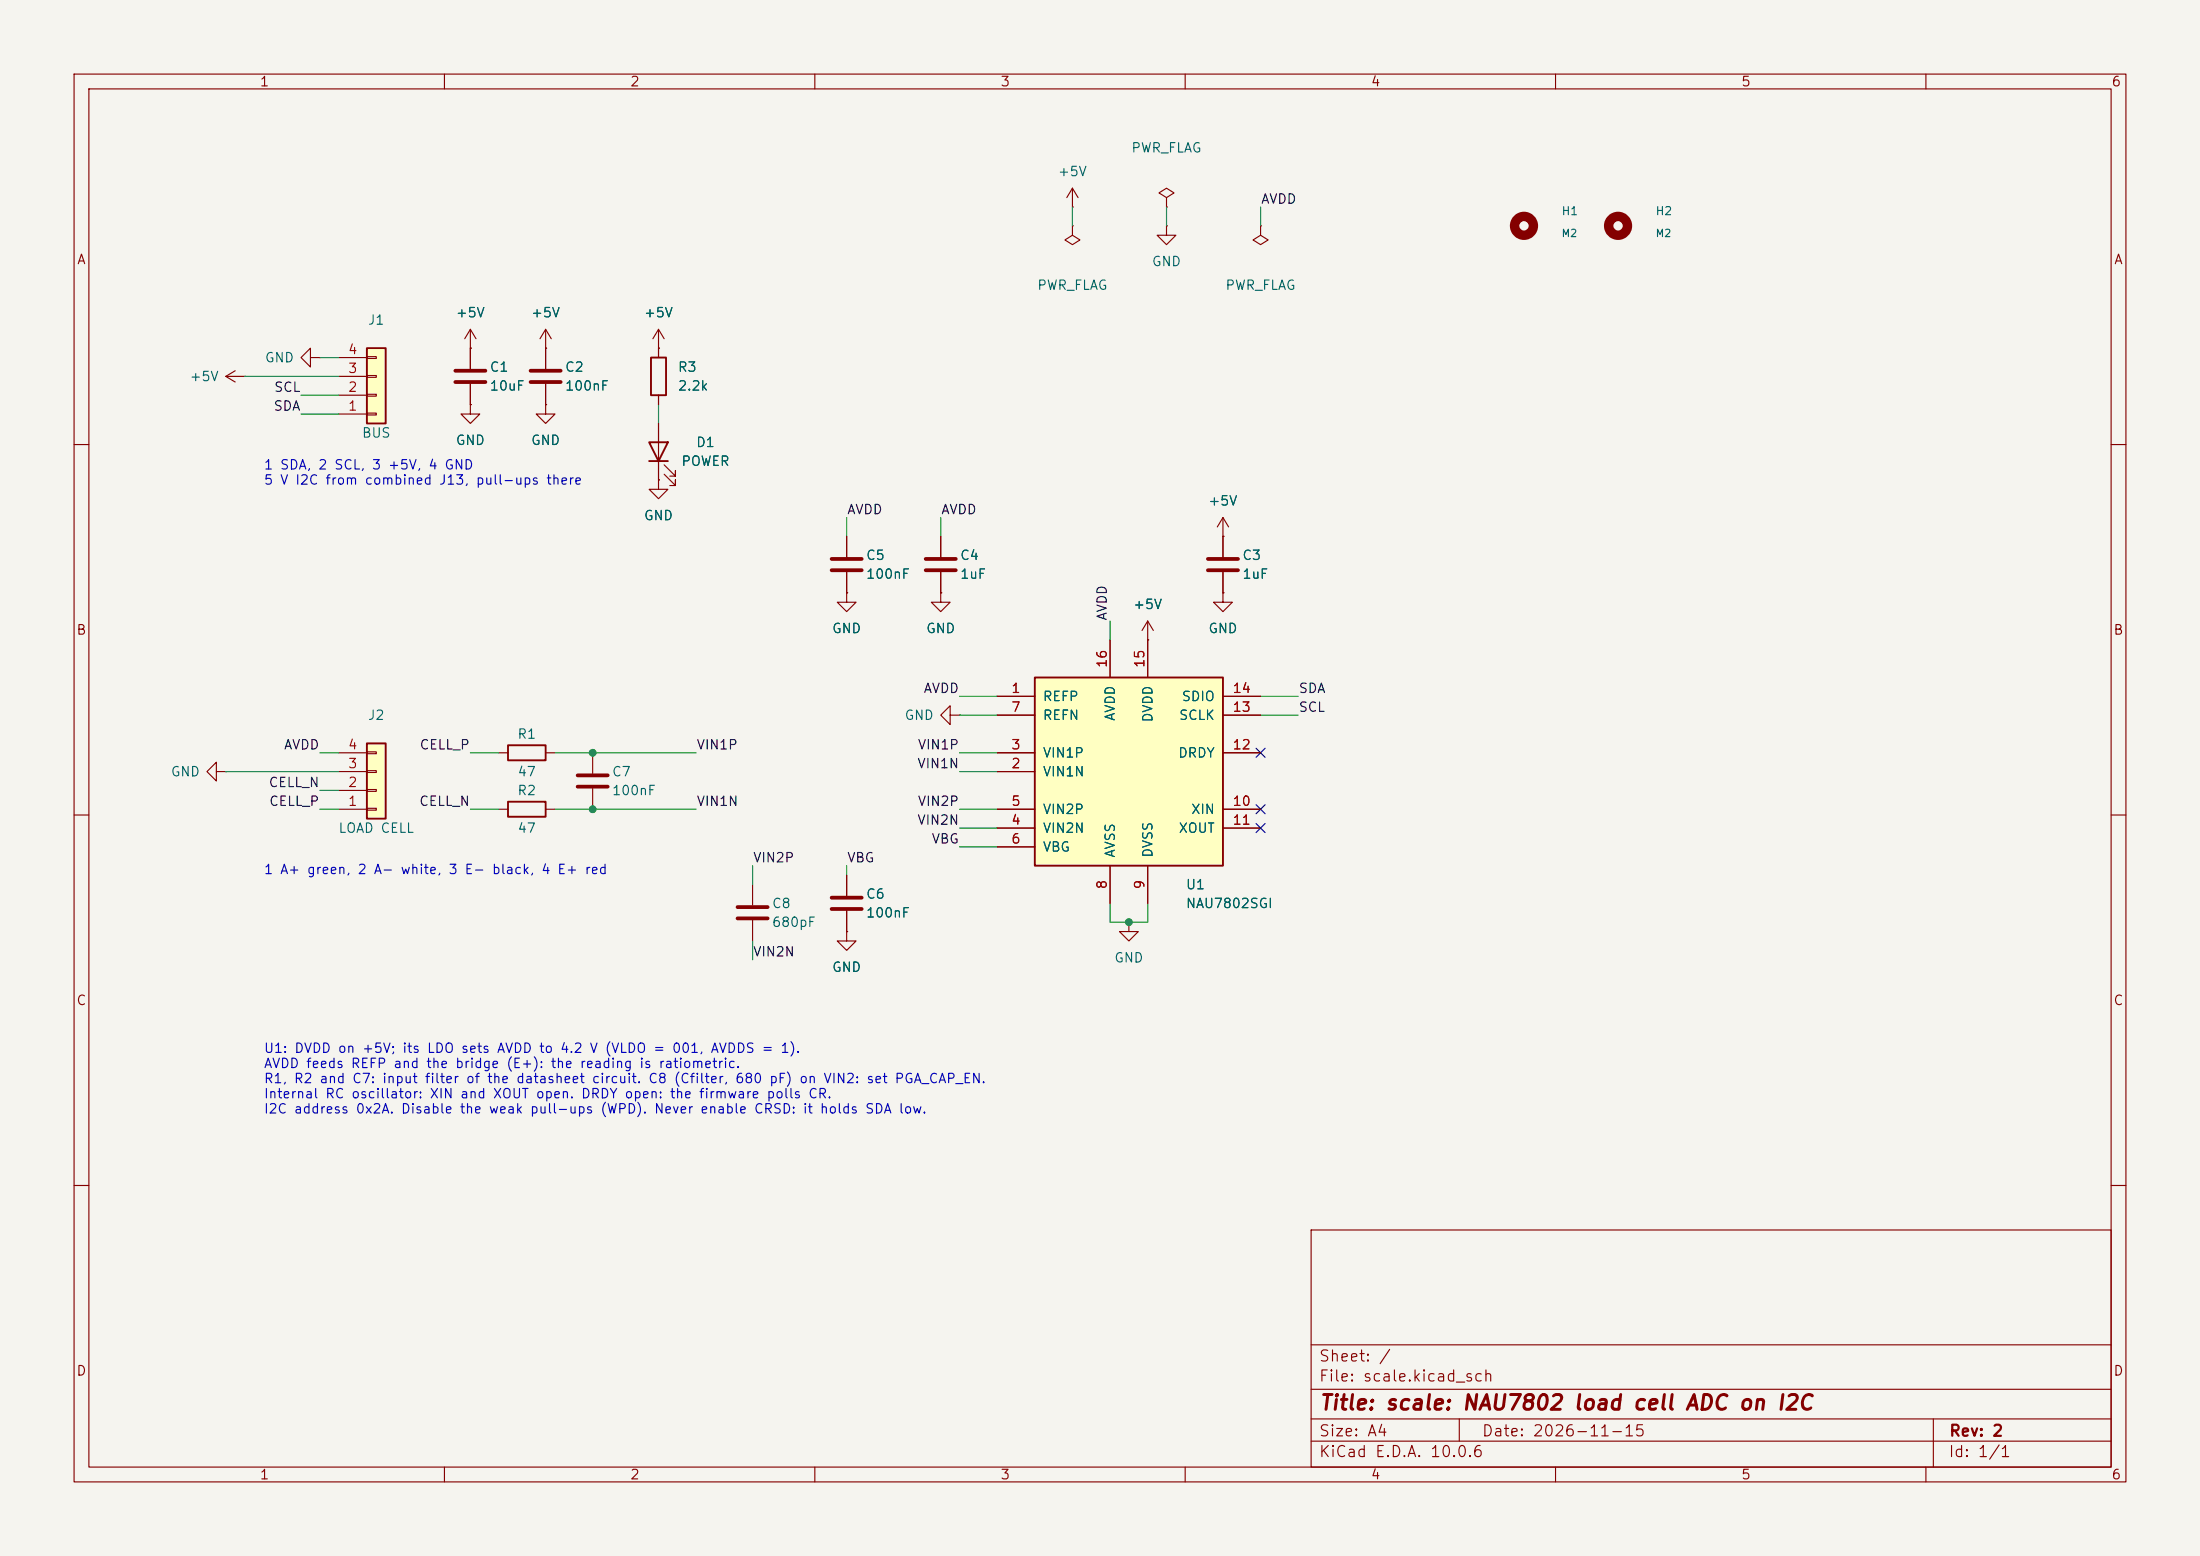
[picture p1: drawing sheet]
<svg xmlns="http://www.w3.org/2000/svg" width="297mm" height="210mm" viewBox="0 0 297 210" stroke-linecap="round" stroke-linejoin="round" font-family="sans-serif">
<path d="M0 0h297v210h-297z" fill="#f5f4ef" stroke="#f5f4ef" stroke-width=".14"/>
<g fill="none" stroke="#840000" stroke-width=".15">
<path d="M10 10h277v190h-277zM12 12h273v186h-273zM60 10v2M110 10v2M160 10v2M210 10v2M260 10v2M144.8 30.5v1.3l1 .6-1 .6-1-.6 1-.6M144.8 30.5h.1M41.9 48.3v-1.3l-1.3 1.3 1.3 1.2v-1.2h1.3M43.2 48.3h.1M63.5 54.6v1.3h1.3l-1.3 1.3-1.3-1.3h1.3"/>
<path d="M63.5 54.6h.1M63.5 47h.1M63.5 44.5v5.3M63.5 51.8v2.8M63.5 44.5l-.8 1.2M63.5 44.5l.8 1.2M73.7 47h.1M73.7 54.6v1.3h1.2l-1.2 1.3-1.3-1.3h1.3M73.7 54.6h.1M73.7 44.5l-.8 1.2M73.7 44.5l.7 1.2M73.7 44.5v2.5"/>
<path d="M88.9 47h.1M88.9 44.5l-.8 1.2M88.9 44.5l.8 1.2M88.9 44.5v3.8M88.9 53.3v1.3M88.9 57.2v7.6M10 60h2M88.9 64.8v1.2h1.3l-1.3 1.3-1.3-1.3h1.3M88.9 64.8h.1M89.7 64l1.5 1.5v-.7v.7h-.8M89.7 62.7l1.5 1.6v-.8v.8h-.8M114.3 72.4v2.8"/>
<path d="M114.3 77.2v2.8M285 60h2M114.3 80v1.3h1.3l-1.3 1.3-1.3-1.3h1.3M114.3 80h.1M10 110h2M29.2 104.1v-1.2l-1.3 1.2 1.3 1.3v-1.3h1.3M30.5 104.1h.1M67.3 109.2h1.3M73.7 109.2h1.2M285 110h2M10 160h2M177 166h108v32h-108z"/>
<path d="M285 160h2M60 198v2M110 198v2M160 198v2M177 194.5h108M177 191.5h108M177 187.5h108M177 181.5h108M197 191.5v3M210 198v2M260 198v2M261 191.5v6.5"/>
</g>
<path d="M87.6 59.7h2.6l-1.3 2.5zM87.9 48.3h2v5h-2zM87.6 62.2h2.6M68.6 108.2h5.1v2h-5.1z" fill="none" stroke="#840000" stroke-width=".25"/>
<path d="M61.5 50h4M61.5 51.6h4M112.3 75.4h4M112.3 77h4" fill="none" stroke="#840000" stroke-width=".51"/>
<path d="M49.5 47h2.6v10.2h-2.6z" fill="#ffffc2"/>
<path d="M49.5 47h2.6v10.2h-2.6zM68.6 100.6h5.1v2h-5.1z" fill="none" stroke="#840000" stroke-width=".25"/>
<g fill="none" stroke="#840000" stroke-width=".15">
<path d="M30.5 50.8h2.5M30.5 50.8l1.2 .8M31.7 50l-1.2 .8M33 50.8h.1M45.7 55.9h3.8M45.7 53.3h3.8M45.7 50.8h3.8M45.7 48.3h3.8M49.5 55.8h1.3v.2h-1.3zM49.5 53.2h1.3v.3h-1.3zM49.5 50.7h1.3v.2h-1.3zM49.5 48.1h1.3v.3h-1.3z"/>
<path d="M128.3 96.5v-1.2l-1.3 1.2 1.3 1.3v-1.3h1.2M129.5 96.5h.1M67.3 101.6h1.3M73.7 101.6h1.2M80 101.6v2.8M80 106.4v2.8M101.6 119.4v2.8M114.3 118.1v2.8M101.6 124.2v2.8M114.3 125.7v1.3h1.3l-1.3 1.3-1.3-1.3h1.3M114.3 125.7h.1M114.3 122.9v2.8"/>
<path d="M152.4 124.5v1.2h1.3l-1.3 1.3-1.3-1.3h1.3M152.4 124.5h.1"/>
</g>
<path d="M78 104.6h4M78 106.2h4M99.6 122.4h4M99.6 124h4M112.3 121.2h4M112.3 122.7h4" fill="none" stroke="#840000" stroke-width=".51"/>
<path d="M139.7 91.4h25.4v25.4h-25.4z" fill="#ffffc2"/>
<path d="M139.7 91.4h25.4v25.4h-25.4z" fill="none" stroke="#840000" stroke-width=".25"/>
<g fill="none" stroke="#840000" stroke-width=".15">
<path d="M134.6 94h5.1M134.6 96.5h5.1M149.9 86.4v5M154.9 86.4v5M165.1 94h5.1M165.1 96.5h5.1M134.6 104.1h5.1M134.6 101.6h5.1M134.6 111.8h5.1M134.6 109.2h5.1M134.6 114.3h5.1M149.9 116.8v5.1"/>
<path d="M154.9 116.8v5.1M165.1 101.6h5.1M165.1 111.8h5.1M165.1 109.2h5.1"/>
</g>
<path d="M49.5 100.3h2.6v10.2h-2.6z" fill="#ffffc2"/>
<path d="M49.5 100.3h2.6v10.2h-2.6z" fill="none" stroke="#840000" stroke-width=".25"/>
<g fill="none" stroke="#840000" stroke-width=".15">
<path d="M144.8 27.9h.1M144.8 25.4l-.8 1.3M144.8 25.4l.7 1.3M144.8 25.4v2.5M157.5 30.5v1.3h1.2l-1.2 1.2-1.3-1.2h1.3M157.5 30.5h.1M157.5 26.7l1-.7-1-.6-1 .6 1 .7v1.2M157.5 27.9h.1M170.2 30.5v1.3l1 .6-1 .6-1-.6 1-.6M170.2 30.5h.1M63.5 47h.1M63.5 54.6h.1"/>
<path d="M63.5 47v2.8M63.5 51.8v2.8M73.7 54.6h.1M73.7 47h.1M73.7 47v2.8M73.7 51.8v2.8M88.9 47h.1M88.9 47v1.3M88.9 53.3v1.3M88.9 57.2v2.5M88.9 64.8h.1M88.9 62.2v2.6"/>
<path d="M114.3 72.4v2.8M114.3 77.2v2.8M127 72.4v2.8M127 77.2v2.8M165.1 72.4h.1M165.1 69.9v5.3M165.1 77.2v2.8M165.1 69.9l-.8 1.2M165.1 69.9l.8 1.2M114.3 80h.1M127 80v1.3h1.3l-1.3 1.3-1.3-1.3h1.3M127 80h.1"/>
<path d="M134.6 94h5.1M134.6 96.5h5.1M149.9 86.4v5M154.9 86.4h.1M154.9 83.8l-.7 1.3M154.9 83.8l.8 1.3M154.9 83.8v7.6M165.1 80v1.3h1.3l-1.3 1.3-1.3-1.3h1.3M165.1 80h.1M165.1 94h5.1M165.1 96.5h5.1M45.7 109.2h3.8"/>
<path d="M45.7 106.7h3.8M45.7 104.1h3.8M45.7 101.6h3.8M49.5 109.1h1.3v.2h-1.3zM49.5 106.6h1.3v.2h-1.3zM49.5 104h1.3v.3h-1.3zM49.5 101.5h1.3v.2h-1.3zM114.3 118.1v2.8M134.6 109.2h5.1M134.6 104.1h5.1M134.6 101.6h5.1M134.6 111.8h5.1"/>
<path d="M134.6 114.3h5.1M149.9 116.8v5.1M154.9 116.8v5.1M165.1 109.2h5.1M165.1 101.6h5.1M165.1 111.8h5.1M114.3 125.7h.1M114.3 122.9v2.8"/>
</g>
<path d="M71.6 50h4.1M71.6 51.6h4.1M125 75.4h4M125 77h4M163.1 75.4h4M163.1 77h4" fill="none" stroke="#840000" stroke-width=".51"/>
<g fill="none" stroke="#840000" stroke-width="1.3">
<circle cx="205.7" cy="30.5" r="1.27"/>
<circle cx="218.4" cy="30.5" r="1.27"/>
</g>
<g fill="none" stroke="#009600" stroke-width=".15">
<path d="M144.8 27.9v2.6M157.5 27.9v2.6M170.2 27.9v2.6M33 50.8h12.7M40.6 53.3h5.1M40.6 55.9h5.1M43.2 48.3h2.5M88.9 54.6v2.6M114.3 69.9v2.5M127 69.9v2.5M129.5 96.5h5.1M129.5 94h5.1"/>
<path d="M149.9 83.8v2.6M170.2 96.5h5.1M170.2 94h5.1M30.5 104.1h15.2M43.2 109.2h2.5M43.2 101.6h2.5M43.2 106.7h2.5M63.5 109.2h3.8M63.5 101.6h3.8M74.9 109.2h19.1M74.9 101.6h19.1M101.6 116.8v2.6"/>
<path d="M114.3 116.8v1.3M129.5 109.2h5.1M129.5 101.6h5.1M129.5 111.8h5.1M129.5 104.1h5.1M129.5 114.3h5.1M101.6 127v2.5M149.9 121.9v2.6h5v-2.6"/>
</g>
<path d="M169.6 108.6l1.2 1.2M169.6 101l1.2 1.2M169.6 111.2l1.2 1.2M170.8 108.6l-1.2 1.2M170.8 101l-1.2 1.2M170.8 111.2l-1.2 1.2" fill="none" stroke="#000084" stroke-width=".15"/>
<g fill="#009600" stroke="#009600" stroke-width=".14">
<circle cx="80" cy="109.2" r=".46"/>
<circle cx="80" cy="101.6" r=".46"/>
<circle cx="152.4" cy="124.5" r=".46"/>
</g>
<text font-size="2" fill="#840000" x="178" y="190.8">Title: scale: NAU7802 load cell ADC on I2C</text>
<g font-size="1.5" fill="#840000">
<text x="178" y="184.1">Sheet: /</text>
<text x="178" y="186.8">File: scale.kicad_sch</text>
<text x="178" y="197">KiCad E.D.A. 10.0.6</text>
<text x="178" y="194.2">Size: A4</text>
<text x="200" y="194.2">Date: 2026-11-15</text>
<text x="263" y="197">Id: 1/1</text>
<text x="263" y="194.2">Rev: 2</text>
</g>
<g font-size="1.3" fill="#840000">
<text x="35" y="12">1</text>
<text x="85" y="12">2</text>
<text x="135" y="12">3</text>
<text x="185" y="12">4</text>
<text x="235" y="12">5</text>
<text x="285" y="12">6</text>
<text x="10.3" y="36">A</text>
<text x="285.3" y="36">A</text>
<text x="10.2" y="86">B</text>
<text x="285.2" y="86">B</text>
<text x="10.2" y="136">C</text>
<text x="285.2" y="136">C</text>
<text x="10.2" y="186">D</text>
<text x="285.2" y="186">D</text>
<text x="35" y="200">1</text>
<text x="85" y="200">2</text>
<text x="135" y="200">3</text>
<text x="185" y="200">4</text>
<text x="235" y="200">5</text>
<text x="285" y="200">6</text>
</g>
<g font-size="1.3" fill="#006464">
<text x="152.6" y="20.9">PWR_FLAG</text>
<text x="142.7" y="24.1">+5V</text>
<text x="139.9" y="39.4">PWR_FLAG</text>
<text x="155.4" y="36.2">GND</text>
<text x="165.3" y="39.4">PWR_FLAG</text>
<text x="49.6" y="44.1">J1</text>
<text x="61.4" y="43.2">+5V</text>
<text x="71.6" y="43.2">+5V</text>
<text x="86.8" y="43.2">+5V</text>
<text x="25.5" y="51.8">+5V</text>
<text x="35.7" y="49.2">GND</text>
<text x="66" y="50.5">C1</text>
<text x="66" y="53">10uF</text>
<text x="76.2" y="50.5">C2</text>
<text x="76.2" y="53">100nF</text>
<text x="91.4" y="50.5">R3</text>
<text x="91.4" y="53">2.2k</text>
<text x="48.8" y="59.4">BUS</text>
<text x="61.4" y="60.4">GND</text>
<text x="71.6" y="60.4">GND</text>
<text x="91.9" y="63.2">POWER</text>
<text x="93.9" y="60.7">D1</text>
<text x="86.8" y="70.5">GND</text>
<text x="163" y="68.6">+5V</text>
<text x="116.8" y="75.9">C5</text>
<text x="129.5" y="75.9">C4</text>
<text x="167.6" y="75.9">C3</text>
<text x="116.8" y="78.4">100nF</text>
<text x="129.5" y="78.4">1uF</text>
<text x="152.9" y="82.5">+5V</text>
<text x="167.6" y="78.4">1uF</text>
<text x="112.2" y="85.8">GND</text>
<text x="124.9" y="85.8">GND</text>
<text x="163" y="85.8">GND</text>
<text x="140.7" y="94.9">REFP</text>
<text x="159.4" y="94.9">SDIO</text>
<text x="49.6" y="97.5">J2</text>
<text x="69.8" y="100">R1</text>
<text x="122" y="97.5">GND</text>
<text x="140.7" y="97.5">REFN</text>
<text x="150.8" y="97.4" transform="rotate(-90 150.8 97.4)">AVDD</text>
<text x="155.9" y="97.6" transform="rotate(-90 155.9 97.6)">DVDD</text>
<text x="159.1" y="97.5">SCLK</text>
<text x="23" y="105.1">GND</text>
<text x="69.8" y="107.6">R2</text>
<text x="69.8" y="105.1">47</text>
<text x="82.5" y="105.1">C7</text>
<text x="82.5" y="107.6">100nF</text>
<text x="140.7" y="105.1">VIN1N</text>
<text x="140.7" y="102.6">VIN1P</text>
<text x="159" y="102.6">DRDY</text>
<text x="45.6" y="112.7">LOAD CELL</text>
<text x="69.8" y="112.7">47</text>
<text x="140.7" y="112.7">VIN2N</text>
<text x="140.7" y="110.2">VIN2P</text>
<text x="159" y="112.7">XOUT</text>
<text x="160.7" y="110.2">XIN</text>
<text x="140.7" y="115.3">VBG</text>
<text x="150.8" y="115.9" transform="rotate(-90 150.8 115.9)">AVSS</text>
<text x="155.9" y="115.9" transform="rotate(-90 155.9 115.9)">DVSS</text>
<text x="104.1" y="122.9">C8</text>
<text x="104.1" y="125.4">680pF</text>
<text x="116.8" y="121.6">C6</text>
<text x="116.8" y="124.2">100nF</text>
<text x="160" y="120.3">U1</text>
<text x="160" y="122.9">NAU7802SGI</text>
<text x="112.2" y="131.5">GND</text>
<text x="150.3" y="130.2">GND</text>
</g>
<g font-size="1.3" fill="#0f0f0f">
<text x="170.2" y="27.8">AVDD</text>
<text x="36.9" y="53.2">SCL</text>
<text x="36.8" y="55.8">SDA</text>
<text x="114.3" y="69.7">AVDD</text>
<text x="127" y="69.7">AVDD</text>
<text x="149.7" y="83.8" transform="rotate(-90 149.7 83.8)">AVDD</text>
<text x="124.6" y="93.9">AVDD</text>
<text x="175.2" y="93.9">SDA</text>
<text x="38.2" y="101.5">AVDD</text>
<text x="56.6" y="101.5">CELL_P</text>
<text x="94" y="101.5">VIN1P</text>
<text x="123.8" y="101.5">VIN1P</text>
<text x="175.2" y="96.4">SCL</text>
<text x="36.2" y="106.6">CELL_N</text>
<text x="123.7" y="104">VIN1N</text>
<text x="36.2" y="109.1">CELL_P</text>
<text x="56.5" y="109.1">CELL_N</text>
<text x="94" y="109.1">VIN1N</text>
<text x="123.7" y="111.6">VIN2N</text>
<text x="123.8" y="109.1">VIN2P</text>
<text x="101.6" y="116.7">VIN2P</text>
<text x="114.3" y="116.7">VBG</text>
<text x="125.7" y="114.2">VBG</text>
<text x="101.6" y="129.4">VIN2N</text>
</g>
<g font-size="1.3" fill="#a90000">
<text x="46.9" y="53.2">2</text>
<text x="46.9" y="50.7">3</text>
<text x="46.9" y="48.1">4</text>
<text x="46.9" y="55.7">1</text>
<text x="136.4" y="93.8">1</text>
<text x="149.7" y="90.2" transform="rotate(-90 149.7 90.2)">16</text>
<text x="154.8" y="90.2" transform="rotate(-90 154.8 90.2)">15</text>
<text x="166.3" y="93.8">14</text>
<text x="46.9" y="101.5">4</text>
<text x="136.4" y="101.5">3</text>
<text x="136.4" y="96.4">7</text>
<text x="166.3" y="101.5">12</text>
<text x="166.3" y="96.4">13</text>
<text x="46.9" y="106.5">2</text>
<text x="46.9" y="104">3</text>
<text x="136.4" y="104">2</text>
<text x="46.9" y="109.1">1</text>
<text x="136.4" y="111.6">4</text>
<text x="136.4" y="109.1">5</text>
<text x="166.3" y="109.1">10</text>
<text x="166.3" y="111.6">11</text>
<text x="136.4" y="114.2">6</text>
<text x="149.7" y="120.1" transform="rotate(-90 149.7 120.1)">8</text>
<text x="154.8" y="120.1" transform="rotate(-90 154.8 120.1)">9</text>
</g>
<g font-size="1.3" fill="#0000c2">
<text x="35.5" y="63.7">1 SDA, 2 SCL, 3 +5V, 4 GND</text>
<text x="35.5" y="65.7">5 V I2C from combined J13, pull-ups there</text>
<text x="35.5" y="118.3">1 A+ green, 2 A- white, 3 E- black, 4 E+ red</text>
<text x="35.5" y="142.4">U1: DVDD on +5V; its LDO sets AVDD to 4.2 V (VLDO = 001, AVDDS = 1).</text>
<text x="35.5" y="144.5">AVDD feeds REFP and the bridge (E+): the reading is ratiometric.</text>
<text x="35.5" y="146.5">R1, R2 and C7: input filter of the datasheet circuit. C8 (Cfilter, 680 pF) on VIN2: set PGA_CAP_EN.</text>
<text x="35.5" y="148.6">Internal RC oscillator: XIN and XOUT open. DRDY open: the firmware polls CR.</text>
<text x="35.5" y="150.6">I2C address 0x2A. Disable the weak pull-ups (WPD). Never enable CRSD: it holds SDA low.</text>
</g>
<g font-size="1.1" fill="#006464">
<text x="210.7" y="29.3">H1</text>
<text x="223.4" y="29.3">H2</text>
</g>
<g font-size="1" fill="#006464">
<text x="210.7" y="32.2">M2</text>
<text x="223.4" y="32.2">M2</text>
</g>
</svg>
